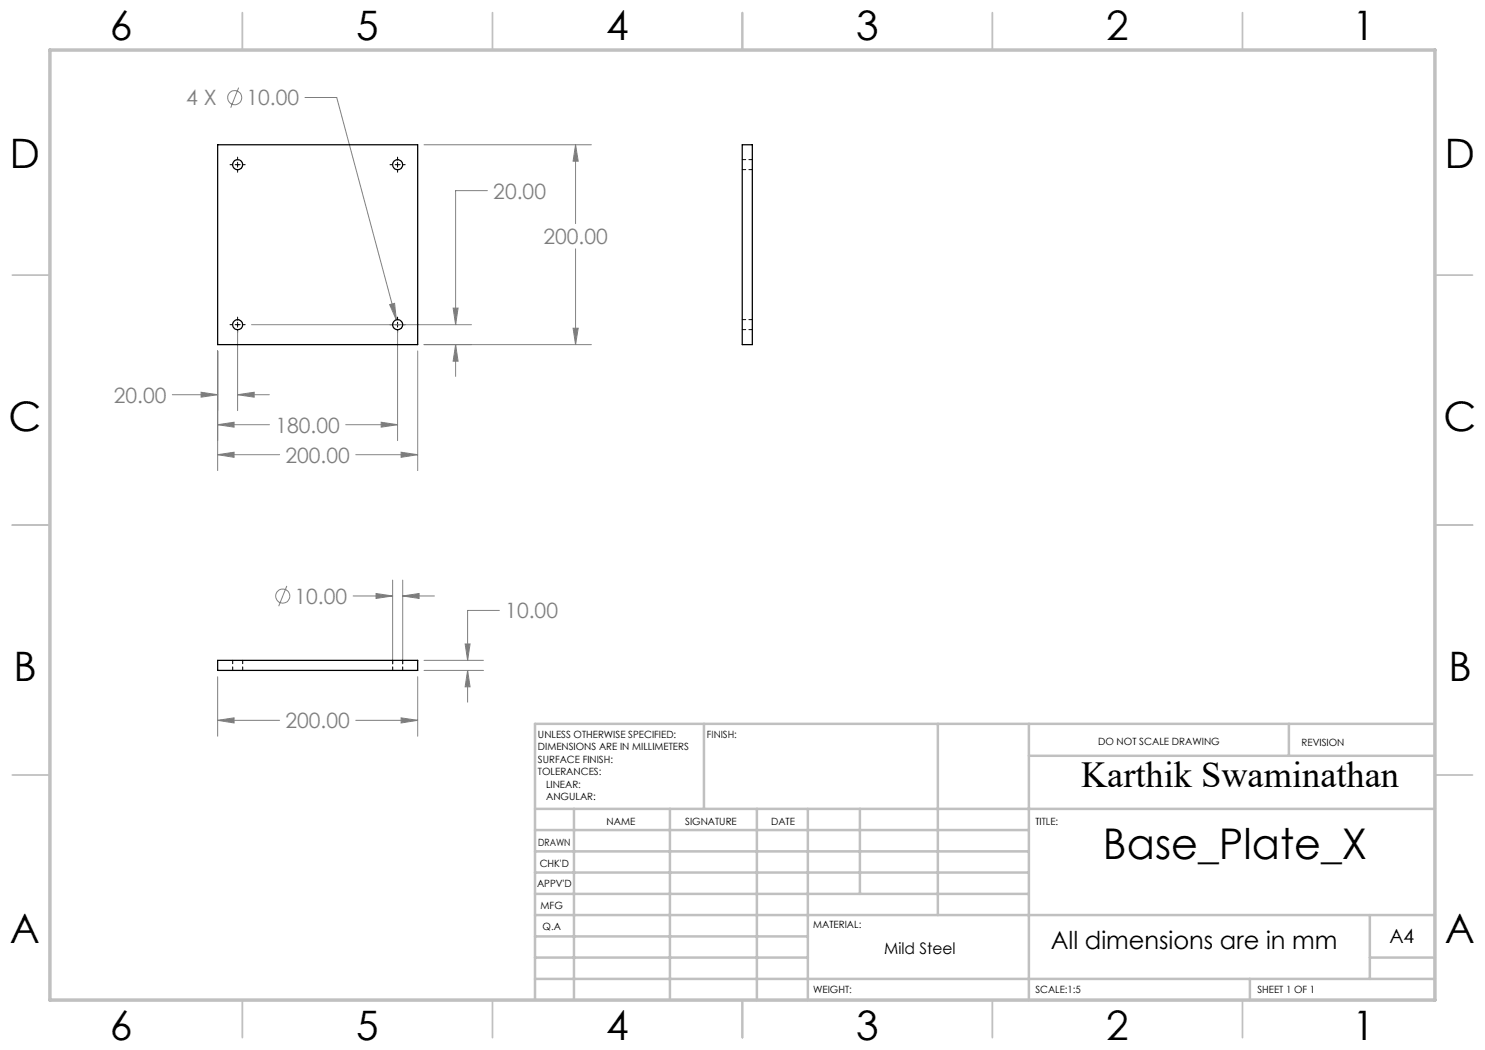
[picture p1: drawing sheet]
<svg xmlns="http://www.w3.org/2000/svg" width="297mm" height="210mm" viewBox="0 0 297 210" stroke-linecap="round" stroke-linejoin="round" font-family="sans-serif">
<g fill="none" stroke="#808080" stroke-width=".2">
<path d="M47.7 17.5l-1.6 4M61 19.5h6.3l12 44.5M84.8 29h33.5M97.5 38.1h-6.4v26.8M115.1 29l.5 3.2h-1zM115.1 29v15.7M115.1 49.8v19.1M34.5 78.9h9M40.2 78.4l3.3 .5-3.3 .5zM43.5 70.2v23.9M47.5 78.9l3.3-.5v1zM47.5 66.2v15.9"/>
<path d="M47.5 78.9h6.4M50.3 64.9h44M77.9 60.9l1-.2 .4 3.3zM79.5 66.2v21.9M83.5 70.2v23.9M84.8 68.9h33.5M90.6 61.6h1l-.5 3.3zM91.1 68.9l.5 3.3h-1zM91.1 68.9v6.4M114.6 65.6h1l-.5 3.3zM43.5 84.9l3.3-.5v1zM43.5 90.9l3.3-.5v1.1z"/>
<path d="M43.5 84.9h10.4M43.5 90.9h12.4M69.1 84.9h10.4M71.2 90.9h12.3M76.2 84.4l3.3 .5-3.3 .5zM80.2 90.4l3.3 .5-3.3 .6zM57.4 117.2l-1.7 4M70.6 119.2h7.9M75.2 118.7l3.3 .5-3.3 .5zM78.5 116v16.8M80.5 119.2l3.3-.5v1zM80.5 116v16.8"/>
<path d="M80.5 119.2h6.4M43.5 135.4v11.8M83.5 135.4v11.8M84.8 134.1h11.9M84.8 132.1h11.9M93 128.8h1l-.5 3.3zM93.5 134.1l.5 3.3h-1zM93.5 134.1v6.3M99.9 122.1h-6.4v10M43.5 144.1l3.3-.5v1zM43.5 144.1h12.4M71.2 144.1h12.3"/>
<path d="M80.2 143.6l3.3 .5-3.3 .5z"/>
<circle cx="46.9" cy="19.5" r="1.42"/>
<circle cx="56.5" cy="119.2" r="1.42"/>
</g>
<g fill="none" stroke="#000" stroke-width=".2">
<path d="M46 32.9h.5M47 32.9h1M47.5 31.4v.5M47.5 32.4v1M47.5 34v.5M48.5 32.9h.5M78 32.9h.5M79 32.9h1M79.5 31.4v.5M79.5 32.4v1M79.5 34v.5M80.5 32.9h.5"/>
<path d="M46 64.9h.5M47 64.9h1M47.5 63.4v.5M47.5 64.4v1M47.5 66v.5M48.5 64.9h.5M78 64.9h.5M79 64.9h1M79.5 63.4v.5M79.5 64.4v1M79.5 66v.5M80.5 64.9h.5"/>
</g>
<g fill="none" stroke="#c0c0c0" stroke-width=".35">
<path d="M48.5 2.5v7.5M98.5 2.5v7.5M148.5 2.5v7.5M198.5 2.5v7.5M248.5 2.5v7.5M2.5 55h7.5M287 55h7.5M2.5 105h7.5M287 105h7.5M2.5 155h7.5M287 155h7.5M48.5 200v7.5"/>
<path d="M98.5 200v7.5M148.5 200v7.5M198.5 200v7.5M248.5 200v7.5"/>
</g>
<g fill="none" stroke="#c0c0c0" stroke-width=".5">
<path d="M140.8 144.8v17M187.6 144.8v38.2M205.8 144.8v55.2M205.8 151.2h81.2M257.8 144.8v6.4M287 144.8h-180v55.2M107 161.8h180M107 178.8h98.8M107 174.5h98.8M107 170.3h98.8M107 166h98.8M114.8 161.8v38.2"/>
<path d="M134 161.8v38.2M151.4 161.8v38.2M161.6 161.8v38.2M172 161.8v17M107 195.8h180M107 191.5h54.6M107 187.3h54.6M107 183h180M250 195.8v4.2M274 191.5h13M274 183v12.8"/>
</g>
<path d="M10 10h277v190h-277z" fill="none" stroke="#c0c0c0" stroke-width=".7"/>
<path d="M40.2 78.4l3.3 .5-3.3 .5zM47.5 78.9l3.3-.5v1zM43.5 84.9l3.3-.5v1zM76.2 84.4l3.3 .5-3.3 .5zM43.5 90.9l3.3-.5v1.1zM80.2 90.4l3.3 .5-3.3 .6zM91.1 68.9l.5 3.3h-1zM90.6 61.6h1l-.5 3.3zM114.6 65.6h1l-.5 3.3zM115.1 29l.5 3.2h-1zM77.9 60.9l1.4 3.1-.4-3.3zM43.5 144.1l3.3-.5v1zM80.2 143.6l3.3 .5-3.3 .5zM93.5 134.1l.5 3.3h-1zM93 128.8h1l-.5 3.3zM80.5 119.2l3.3-.5v1zM75.2 118.7l3.3 .5-3.3 .5z" fill="#808080"/>
<g fill="none" stroke="#000" stroke-width=".25">
<path d="M43.5 29h40v39.9h-40zM148.4 29h2.1v39.9h-2.1zM43.5 132.1h40v2h-40z"/>
<circle cx="47.5" cy="32.9" r=".99"/>
<circle cx="79.5" cy="32.9" r=".99"/>
<circle cx="47.5" cy="64.9" r="1"/>
<circle cx="79.5" cy="64.9" r=".99"/>
</g>
<path d="M148.5 33.9h2M150.5 31.9h-2M148.5 65.9h2M150.5 63.9h-2M46.5 132.1v2M48.5 134.1v-2M78.5 132.1v2M80.5 134.1v-2" fill="none" stroke="#000" stroke-width=".2" stroke-dasharray="1.3 .6" stroke-dashoffset=".6"/>
<text font-size="8.5" x="220.6" y="171.8">Base_Plate_X</text>
<g font-size="8.1">
<text x="22" y="8">6</text>
<text x="71.2" y="8">5</text>
<text x="121.2" y="8">4</text>
<text x="171.3" y="8">3</text>
<text x="221.3" y="8">2</text>
<text x="270.5" y="8">1</text>
<text x="2" y="33.6">D</text>
<text x="289" y="33.6">D</text>
<text x="1.7" y="86.1">C</text>
<text x="288.7" y="86.1">C</text>
<text x="2.7" y="136.1">B</text>
<text x="289.7" y="136.1">B</text>
<text x="2" y="188.6">A</text>
<text x="289" y="188.6">A</text>
<text x="22" y="208">6</text>
<text x="71.2" y="208">5</text>
<text x="121.2" y="208">4</text>
<text x="171.3" y="208">3</text>
<text x="221.3" y="208">2</text>
<text x="270.5" y="208">1</text>
</g>
<text font-size="7.3" x="216.2" y="157.4">Karthik Swaminathan</text>
<text font-size="4.9" x="210.1" y="189.8">All dimensions are in mm</text>
<g font-size="4.2" fill="#808080">
<text x="37.2" y="21.1">4 X</text>
<text x="49.3" y="21.1">10.00</text>
<text x="98.7" y="39.7">20.00</text>
<text x="108.7" y="48.8">200.00</text>
<text x="22.8" y="80.5">20.00</text>
<text x="55.1" y="86.5">180.00</text>
<text x="57.1" y="92.5">200.00</text>
<text x="58.9" y="120.8">10.00</text>
<text x="101.1" y="123.7">10.00</text>
<text x="57.1" y="145.7">200.00</text>
</g>
<text font-size="3.9" x="277.9" y="188.5">A4</text>
<text font-size="3.2" x="176.8" y="190.9">Mild Steel</text>
<g font-size="2">
<text x="107.6" y="147.6">UNLESS OTHERWISE SPECIFIED:</text>
<text x="141.4" y="147.6">FINISH:</text>
<text x="219.6" y="149">DO NOT SCALE DRAWING</text>
<text x="260.3" y="149.2">REVISION</text>
<text x="107.6" y="150.1">DIMENSIONS ARE IN MILLIMETERS</text>
<text x="107.6" y="152.6">SURFACE FINISH:</text>
<text x="107.6" y="155.1">TOLERANCES:</text>
<text x="109.2" y="157.6">LINEAR:</text>
<text x="109.2" y="160.1">ANGULAR:</text>
<text x="121.3" y="165">NAME</text>
<text x="137" y="164.9">SIGNATURE</text>
<text x="154.2" y="164.9">DATE</text>
<text x="207.1" y="164.9">TITLE:</text>
<text x="107.6" y="169.1">DRAWN</text>
<text x="107.9" y="173.3">CHK'D</text>
<text x="107.4" y="177.4">APPV'D</text>
<text x="108.1" y="181.8">MFG</text>
<text x="108.5" y="186">Q.A</text>
<text x="162.6" y="185.5">MATERIAL:</text>
<text x="162.6" y="198.5">WEIGHT:</text>
<text x="207.1" y="198.6">SCALE:1:5</text>
<text x="251.5" y="198.6">SHEET 1 OF 1</text>
</g>
</svg>
